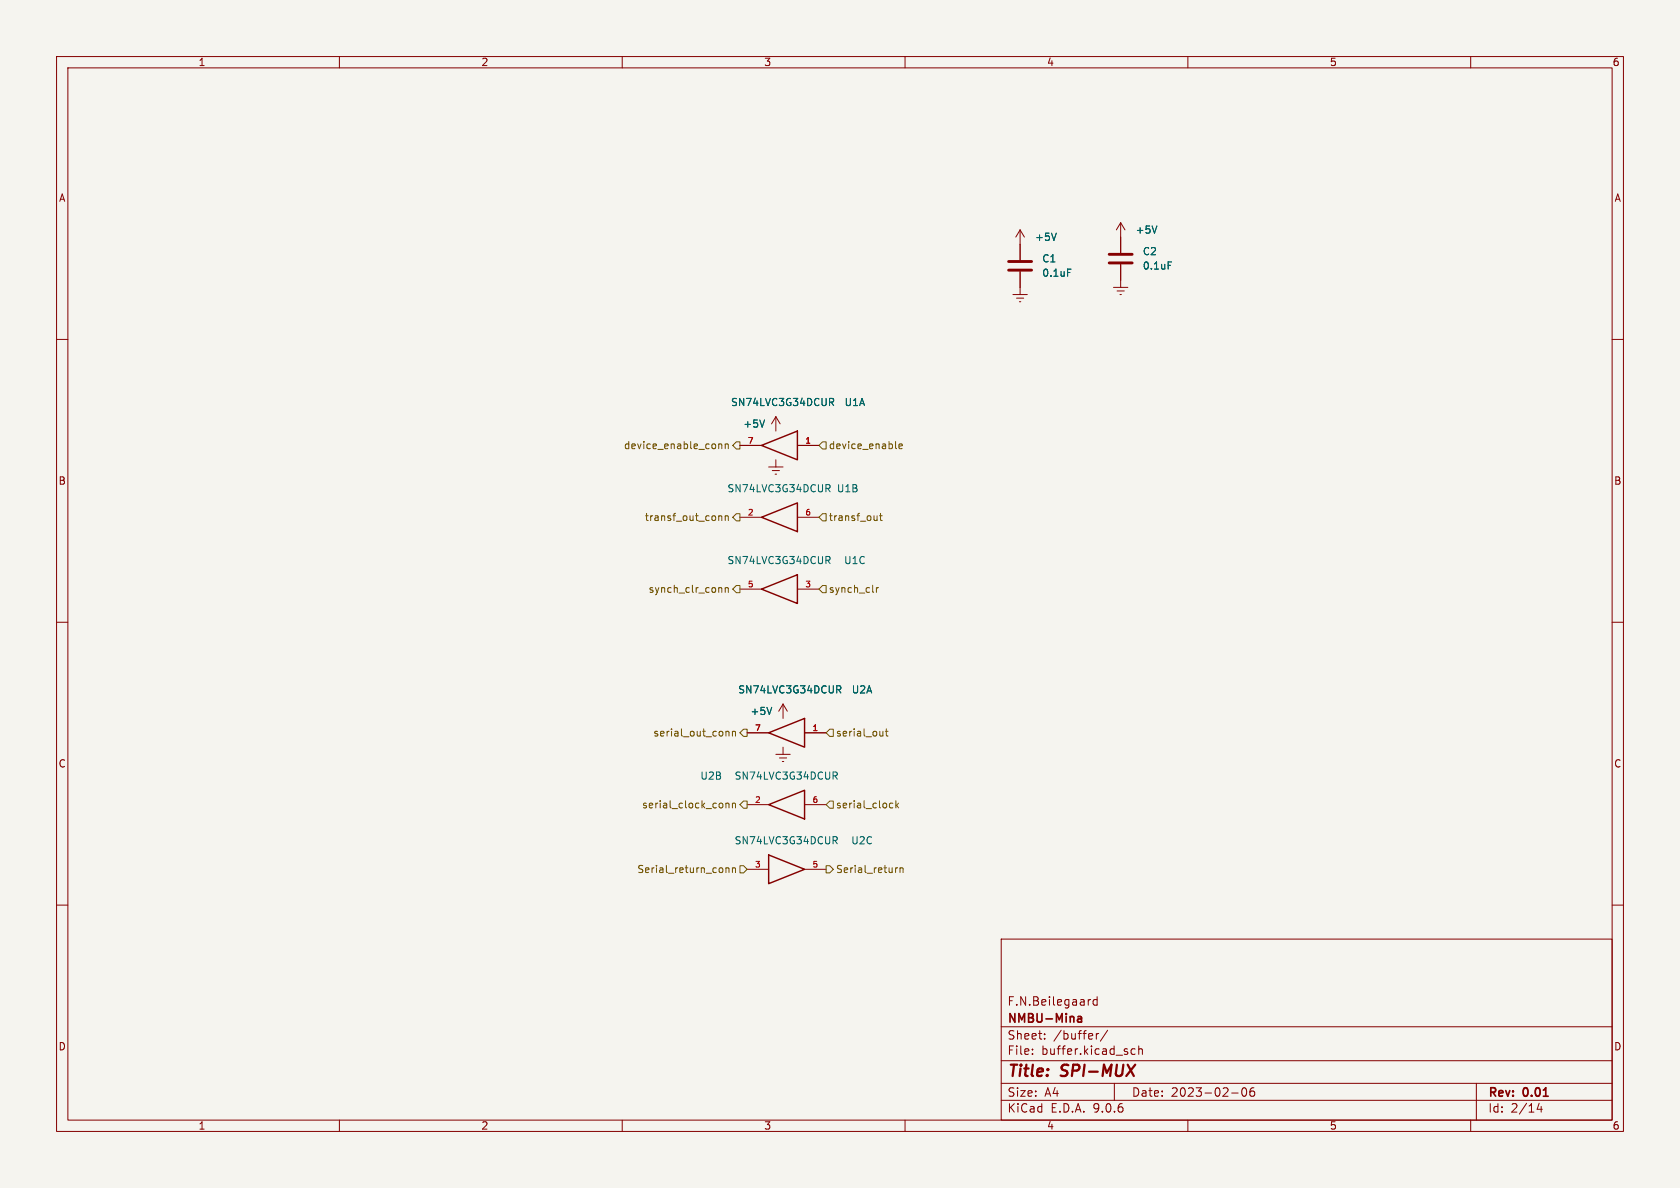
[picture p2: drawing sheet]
<svg xmlns="http://www.w3.org/2000/svg" width="297mm" height="210mm" viewBox="0 0 297 210" stroke-linecap="round" stroke-linejoin="round" font-family="sans-serif">
<path d="M0 0h297v210h-297z" fill="#f5f4ef" stroke="#f5f4ef" stroke-width=".18"/>
<g fill="none" stroke="#840000" stroke-width=".18">
<path d="M10 10h277v190h-277zM12 12h273v186h-273zM60 10v2M110 10v2M160 10v2M210 10v2M260 10v2M198.1 39.4v5.3M198.1 39.4l-.7 1.2M198.1 39.4l.8 1.2M179.1 52.1h2.5M179.7 52.7h1.3"/>
<path d="M180.2 53.3h.3M180.3 40.6v5.4M180.3 48v4.1M180.3 40.6l-.7 1.3M180.3 40.6l.8 1.3M196.8 50.8h2.6M197.5 51.4h1.3M198 52.1h.2M198.1 46.7v4.1M10 60h2M130.8 78.7h3.8M137.2 73.7l-.8 1.2"/>
<path d="M137.2 73.7l.7 1.2M137.2 73.7v2.5M141 78.7h3.8M285 60h2M130.8 91.4h3.8M135.9 82.6h2.5M136.5 83.2h1.3M137 83.8h.3M137.2 81.3v1.3M141 91.4h3.8M10 110h2M130.8 104.1h3.8"/>
<path d="M141 104.1h3.8M285 110h2M132.1 129.5h3.8M137.2 133.4h2.5M137.8 134h1.3M138.3 134.6h.3M138.4 124.5l-.7 1.2M138.4 124.5l.8 1.2M138.4 124.5v2.5M138.4 132.1v1.3M142.2 129.5h3.8M132.1 153.7h3.8"/>
<path d="M132.1 142.2h3.8M142.2 153.7h3.8M142.2 142.2h3.8M10 160h2M177 166h108v32h-108zM192.8 176.7l-.3 .1M194 176.8l-.5-.1-.3 .3v.4l.2 .2h.6M194 176.2v1.5M285 160h2M60 198v2M110 198v2M160 198v2"/>
<path d="M177 194.5h108M177 191.5h108M177 187.5h108M177 181.5h108M182.5 186.3v.1M182.5 185.5v.1M184.7 183.6v.1M184.7 182.8v.1M193.8 182.7v1M194.2 182.7l-.2 .1-.2 .2M195.8 182.1l-1.3 2M197 191.5v3"/>
<path d="M200.7 185.5l-.5-.1-.2 .3v.4l.1 .2h.6M201.3 185.5l.2-.1 .4 .1 .1 .9M201.3 184.9v1.5M210 198v2M217.7 193.2h1.2M219.7 192.4l.2-.1a.81 .81 0 0 1 .6 .6 .81 .81 0 0 1-.3 .8l-.2 .1a.81 .81 0 0 1-.3-1.4zM221.7 192.3a.59 .59 0 0 0-.7 .6v.6l.1 .2 .4 .1 .2-.1 .1-.5-.1-.3h-.5l-.2 .3M260 198v2M261 191.5v6.5M272.1 195l-.4 1.1h1M272.5 195.6v1"/>
</g>
<path d="M200.7 188.2l-1.6 2" fill="none" stroke="#840000" stroke-width=".4"/>
<path d="M190.6 179.8h.5l.1 .9M191.2 180l-.5 .1a.29 .29 0 0 0-.2 .3 .29 .29 0 0 0 .2 .3l.5-.1" fill="none" stroke="#840000" stroke-width=".3"/>
<path d="M134.6 78.7l6.4-2.5v5.1zM134.6 91.4l6.4-2.5v5.1zM134.6 104.1l6.4-2.5v5.1zM135.9 129.5l6.3-2.5v5.1zM135.9 151.1l6.3 2.6-6.3 2.5zM135.9 142.2l6.3-2.5v5.1z" fill="none" stroke="#840000" stroke-width=".25"/>
<g fill="none" stroke="#006464" stroke-width=".18">
<path d="M204.5 39.9l-.4 1.3M186.7 41.2l-.4 1.3M188.7 47.6h.6M206.5 46.3h.6M135.2 74.2l-.5 1.3M146.7 70.4h.4l.3 .3-.1 .3-.6 .1M147 71.1l.4 .6M146 85.7h.5l.2 .2-.1 .4h-.6M146 98.4h.5l.2 .2-.1 .4h-.6M146.3 86.3l.4 .6M146.3 99l.4 .6M136.4 125l-.4 1.3"/>
<path d="M147.3 136.5h.5l.2 .2-.1 .4h-.6M147.6 137.1l.4 .6M147.9 121.2h.5l.3 .3-.2 .3-.6 .1M148.2 121.9l.5 .6M147.3 147.9h.5l.2 .2-.1 .4-.6 .1M147.6 148.6l.4 .6"/>
</g>
<path d="M178.3 46.2h4.1M178.3 47.8h4.1M196.1 45h4.1M196.1 46.5h4.1" fill="none" stroke="#840000" stroke-width=".51"/>
<g fill="none" stroke="#725600" stroke-width=".18">
<path d="M127.1 78.6l.1-.1h.3l.1 .8M127.1 78.5v.8M128.2 78.6l.2-.1h.3l.1 .8M128.2 78.5v.8M130.2 78.1h.6v1.3h-.6l-.7-.7zM145.4 78.1h.6v1.3h-.6l-.6-.7zM158.4 79.3h.1M158.9 78.9l.6-.1v-.3h-.4l-.2 .2 .1 .6h.5M127.1 91.3l.1-.1h.3l.1 .8M128.2 91.3l.2-.1h.3l.1 .8M128.2 91.2v.8M130.2 90.8h.6v1.3h-.6l-.7-.7z"/>
<path d="M145.4 90.8h.6v1.3h-.6l-.6-.7zM155.1 91.2v.8M155.1 91.9l-.2 .1M155.5 91.2h.5M155.7 90.7v1.1l.3 .2M127.2 103.9l.4 .2v.6M128.2 104l.2-.1h.3l.1 .8M128.2 103.9v.8M130.2 103.5h.6v1.3h-.6l-.7-.7zM145.4 103.5h.6v1.3h-.6l-.6-.7zM154.9 103.9v.8M155.3 103.9l-.4 .2"/>
<path d="M128.4 129.3h.4l.1 .8M129.5 129.4l.2-.1h.3v.8M129.5 129.3v.8M131.4 128.9h.7v1.3h-.7l-.6-.7zM146.7 128.9h.6v1.3h-.6l-.7-.7zM156.1 129.3v.8M156.1 130l-.2 .1M156.5 129.3h.5M156.7 128.8v1.1l.3 .2M128.3 142.1l.2-.1h.3l.1 .8M128.3 153.5l.2-.1 .3 .1 .1 .7M128.3 142v.8"/>
<path d="M128.3 153.4v.8M129.5 142.1l.2-.1h.3v.8M129.5 153.5l.2-.1 .3 .1v.7M129.5 142v.8M129.5 153.4v.8M130.8 153h.6l.7 .7-.7 .6h-.6zM131.4 141.6h.7v1.3h-.7l-.6-.7zM146 153h.7l.6 .7-.6 .6h-.7zM146.7 141.6h.6v1.3h-.6l-.7-.7zM157.5 142h.3M157.8 142.8h-.3M158.4 141.5v1.3"/>
<path d="M158.5 142.3l.4 .5M158.7 153.4l-.4 .2M158.9 142l-.5 .5M159.1 153.5l.2-.1 .3 .1 .1 .7M159.1 153.4v.8"/>
</g>
<g font-size="2.8" fill="#840000">
<text x="178" y="190.9">Title:</text>
<text x="187.7" y="190.9">SPI-MUX</text>
</g>
<g font-size="2.1" fill="#840000">
<text x="178" y="178">F.N.Beilegaard</text>
<text x="178" y="184">Sheet:</text>
<text x="178" y="181.2">NMBU-Mina</text>
<text x="186.2" y="184">/buffer/</text>
<text x="178" y="186.7">File:</text>
<text x="184.1" y="186.7">buffer.kicad_sch</text>
<text x="178" y="196.9">KiCad</text>
<text x="178" y="194.1">Size:</text>
<text x="184.7" y="194.1">A4</text>
<text x="185.7" y="196.9">E.D.A.</text>
<text x="193.3" y="196.9">9.0.6</text>
<text x="200" y="194.1">Date:</text>
<text x="207" y="194.1">2023-02-06</text>
<text x="263" y="194.3">Rev:</text>
<text x="263" y="196.9">Id:</text>
<text x="267.1" y="196.9">2/14</text>
<text x="269.4" y="194.3">0.01</text>
</g>
<g font-size="1.8" fill="#840000">
<text x="35" y="11.9">1</text>
<text x="85" y="11.9">2</text>
<text x="135" y="11.9">3</text>
<text x="185" y="11.9">4</text>
<text x="235" y="11.9">5</text>
<text x="285" y="11.9">6</text>
<text x="10.3" y="35.9">A</text>
<text x="285.3" y="35.9">A</text>
<text x="10.3" y="85.9">B</text>
<text x="285.3" y="85.9">B</text>
<text x="10.3" y="135.9">C</text>
<text x="285.3" y="135.9">C</text>
<text x="10.3" y="185.9">D</text>
<text x="285.3" y="185.9">D</text>
<text x="35" y="199.9">1</text>
<text x="85" y="199.9">2</text>
<text x="135" y="199.9">3</text>
<text x="185" y="199.9">4</text>
<text x="235" y="199.9">5</text>
<text x="285" y="199.9">6</text>
</g>
<g font-size="1.8" fill="#006464">
<text x="200.7" y="41.5">+5V</text>
<text x="182.9" y="42.8">+5V</text>
<text x="184.2" y="46.6">C1</text>
<text x="201.9" y="45.3">C2</text>
<text x="201.9" y="47.9">0.1uF</text>
<text x="184.2" y="49.1">0.1uF</text>
<text x="129.1" y="72">SN74LVC3G34DCUR</text>
<text x="149.2" y="72">U1A</text>
<text x="131.3" y="75.8">+5V</text>
<text x="128.5" y="87.2">SN74LVC3G34DCUR</text>
<text x="147.9" y="87.2">U1B</text>
<text x="128.5" y="99.9">SN74LVC3G34DCUR</text>
<text x="149.1" y="99.9">U1C</text>
<text x="130.4" y="122.8">SN74LVC3G34DCUR</text>
<text x="150.5" y="122.8">U2A</text>
<text x="132.6" y="126.6">+5V</text>
<text x="123.7" y="138">U2B</text>
<text x="129.8" y="138">SN74LVC3G34DCUR</text>
<text x="129.8" y="149.5">SN74LVC3G34DCUR</text>
<text x="150.4" y="149.5">U2C</text>
</g>
<g font-size="1.8" fill="#725600">
<text x="110.2" y="79.6">device_enable_conn</text>
<text x="146.4" y="79.6">device_enable</text>
<text x="113.9" y="92.3">transf_out_conn</text>
<text x="146.4" y="92.3">transf_out</text>
<text x="114.6" y="105">synch_clr_conn</text>
<text x="146.4" y="105">synch_clr</text>
<text x="115.4" y="130.4">serial_out_conn</text>
<text x="147.7" y="130.4">serial_out</text>
<text x="113.4" y="143.1">serial_clock_conn</text>
<text x="147.7" y="143.1">serial_clock</text>
<text x="112.6" y="154.5">Serial_return_conn</text>
<text x="147.7" y="154.5">Serial_return</text>
</g>
<g font-size="1.4" fill="#a90000">
<text x="132.1" y="78.5">7</text>
<text x="142.3" y="78.5">1</text>
<text x="132.1" y="91.2">2</text>
<text x="142.3" y="91.2">6</text>
<text x="132.1" y="103.9">5</text>
<text x="142.3" y="103.9">3</text>
<text x="133.4" y="129.3">7</text>
<text x="143.5" y="129.3">1</text>
<text x="133.4" y="142">2</text>
<text x="143.5" y="142">6</text>
<text x="133.4" y="153.4">3</text>
<text x="143.5" y="153.4">5</text>
</g>
</svg>
